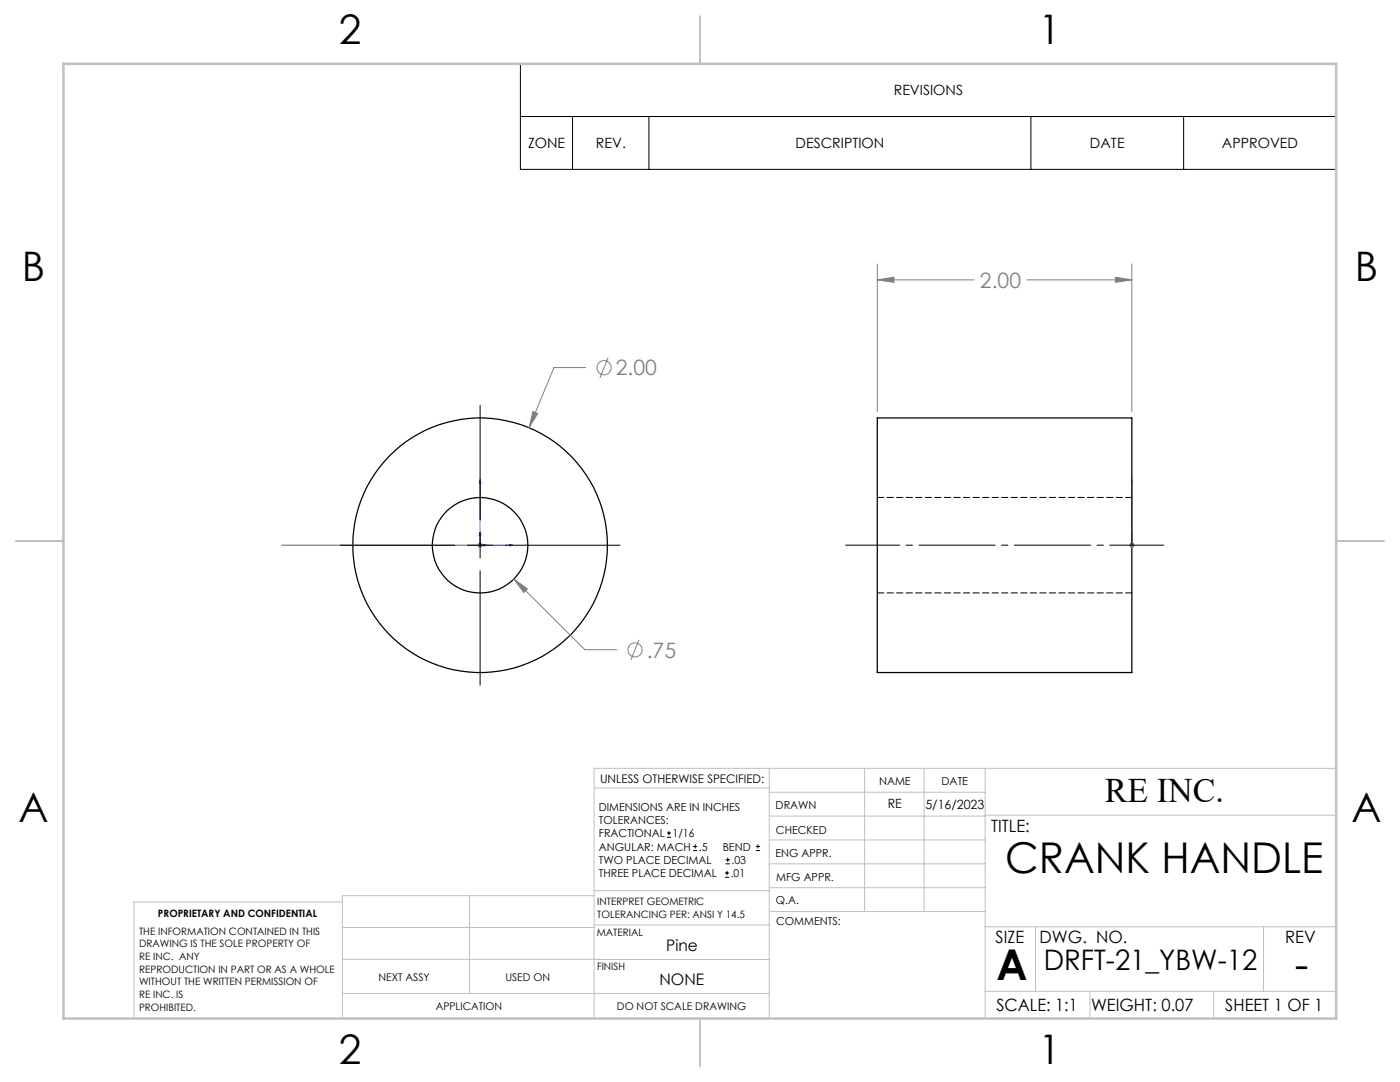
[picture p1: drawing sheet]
<svg xmlns="http://www.w3.org/2000/svg" width="279mm" height="216mm" viewBox="0 0 279 216" stroke-linecap="round" stroke-linejoin="round" font-family="sans-serif">
<g fill="none" stroke="#000" stroke-width=".25">
<path d="M175.1 83.4h50.8v50.8h-50.8z"/>
<circle cx="95.8" cy="108.8" r="9.5"/>
<circle cx="95.8" cy="108.8" r="25.4"/>
</g>
<path d="M225.9 99.3h-50.8M175.1 118.3h50.8" fill="none" stroke="#000" stroke-width=".2" stroke-dasharray="1.3 .6"/>
<g fill="none" stroke="#808080" stroke-width=".2">
<path d="M175.1 55.8l3.3-.5v1zM175.1 52.7v29.4M175.1 55.8h19.3M204.9 55.8h21M222.6 55.3l3.3 .5-3.3 .5zM225.9 52.7v29.4M116.9 73.3h-6.3l-5 12M121.4 71.4l-1.7 4M106.4 82.1l.9 .4-1.7 2.8zM95.3 108.8h1M95.5 108.4l.7 .7M95.8 108.3v1"/>
<path d="M96.2 108.4l-.7 .7M102.6 115.5l2.7 2-.8 .7zM102.6 115.5l14.1 14.1h6.4M225.4 108.8h1M225.5 108.4l.8 .7M225.9 108.3v1M226.3 108.4l-.8 .7M127.5 127.7l-1.6 4"/>
<circle cx="120.5" cy="73.4" r="1.41"/>
<circle cx="126.7" cy="129.7" r="1.4"/>
</g>
<g fill="none" stroke="#000" stroke-width=".2">
<path d="M103.9 12.7h162.8v21.1h-162.8zM103.9 23.2h162.8M114.3 23.2v10.6M129.5 23.2v10.6M205.7 23.2v10.6M236.2 23.2v10.6M95.8 80.9v22.8M67.9 108.8h22.8M93.3 108.8h5.1M95.8 106.3v5M95.8 113.9v22.8M100.9 108.8h22.9"/>
<path d="M133.1 167.1h.8M133.1 166.2h.8M133.5 165.8v.9M138.3 169.7h.8M138.3 168.9h.8M138.7 168.5v.8M144.7 175h.8M144.7 174.2h.8M144.8 172.4h.9M144.8 171.6h.9M145.1 173.8v.8M145.2 171.1v.9"/>
<path d="M150.8 169.7h.9M150.8 168.9h.9M151.3 168.5v.8"/>
</g>
<path d="M95.8 95.7l.2 .7h-.4zM95.8 95.7v13.1h6.5M225.9 95.7v.7v-.7M225.9 95.7v13.1M95.8 106.2l.2 .7h-.4zM96.5 108.7l.6 .1-.6 .2zM101.7 108.7l.6 .1-.6 .2zM225.9 108.8h.1M225.9 108.7v.3zM225.9 106.2v.7v-.7" fill="none" stroke="#00f" stroke-width=".2"/>
<g fill="none" stroke="#c0c0c0" stroke-width=".2">
<path d="M118.6 157.2h34.9M153.5 153.3v49.9M153.5 158.1h43.1M172.5 153.3v28.6M184.4 153.3v28.6M196.6 153.3v49.9M266.7 153.3h-148.1v49.9M68.3 180h-41.6v23.2M93.7 178.7v19.5M118.6 178.7h-50.3v24.5M118.6 177.7h35M153.5 167.6h43.1"/>
<path d="M153.5 162.8h43.1M153.5 172.4h43.1M153.5 177.1h43.1M196.6 162.7h70.1M68.3 198.2h85.2M68.3 191.4l85.2 .1M68.3 185.1h50.3M118.6 184.6h35M153.6 181.9h43M196.6 197.8h70.1M196.6 184.9h70.1M206.7 184.9v12.9"/>
<path d="M217.5 197.8v5.4M242.2 197.8v5.4M252.2 184.9v12.9"/>
</g>
<path d="M139.7 3.2v9.5M3.1 107.9h9.6M266.7 107.9h9.5M139.7 203.2v9.6" fill="none" stroke="#c0c0c0" stroke-width=".25"/>
<path d="M12.7 12.7h254v190.5h-254z" fill="none" stroke="#c0c0c0" stroke-width=".5"/>
<path d="M168.8 108.8h63.5" fill="none" stroke="#000" stroke-width=".2" stroke-dasharray="15.2 1.3 1.3 1.3" stroke-dashoffset="4.4"/>
<path d="M56.2 108.8h39.6" fill="none" stroke="#808080" stroke-width=".25"/>
<g fill="#00f">
<path d="M101.7 108.7l.6 .1-.6 .2zM95.8 95.7l.2 .7h-.4z"/>
<path d="M96.5 108.7l.6 .1-.6 .2zM95.8 106.2l.2 .7h-.4zM225.9 108.7v.3zM225.9 95.7v.7zM225.9 108.7v.3zM225.9 106.2v.7z"/>
</g>
<path d="M106.4 82.1l-.8 3.2 1.7-2.8zM102.6 115.5l1.9 2.7 .8-.7zM222.6 55.3l3.3 .5-3.3 .5zM175.1 55.8l3.3-.5v1z" fill="#808080"/>
<g font-size="8.5">
<text x="200.6" y="174.2">CRANK HANDLE</text>
<text x="198.9" y="195.5">A</text>
<text x="258.4" y="195.4">-</text>
</g>
<g font-size="8.1">
<text x="67.6" y="8.9">2</text>
<text x="207.3" y="8.9">1</text>
<text x="4.4" y="56.1">B</text>
<text x="270.4" y="56.1">B</text>
<text x="3.7" y="164.1">A</text>
<text x="269.7" y="164.1">A</text>
<text x="67.6" y="212.4">2</text>
<text x="207.3" y="212.4">1</text>
</g>
<text font-size="6.9" x="220.5" y="160.1">RE INC.</text>
<text font-size="5.6" x="208.3" y="193.5">DRFT-21_YBW-12</text>
<g font-size="4.2" fill="#808080">
<text x="195.6" y="57.4">2.00</text>
<text x="122.9" y="74.9">2.00</text>
<text x="129.1" y="131.2">.75</text>
</g>
<g font-size="3.4">
<text x="197.8" y="166">TITLE:</text>
<text x="198.7" y="188.1">SIZE</text>
<text x="207.5" y="188.1">DWG. NO.</text>
<text x="256.5" y="188.2">REV</text>
<text x="198.8" y="201.7">SCALE: 1:1</text>
<text x="217.7" y="201.8">WEIGHT: 0.07</text>
<text x="244.5" y="201.7">SHEET 1 OF 1</text>
</g>
<g font-size="3.2">
<text x="133" y="189.8">Pine</text>
<text x="131.6" y="196.6">NONE</text>
</g>
<g font-size="2.8">
<text x="178.4" y="19">REVISIONS</text>
<text x="105.4" y="29.6">ZONE</text>
<text x="118.9" y="29.6">REV.</text>
<text x="158.8" y="29.6">DESCRIPTION</text>
<text x="217.5" y="29.6">DATE</text>
<text x="243.9" y="29.6">APPROVED</text>
</g>
<g font-size="2.5">
<text x="177.2" y="161.3">RE</text>
<text x="184.7" y="161.4">5/16/2023</text>
</g>
<text font-size="2.4" x="119.8" y="156.2">UNLESS OTHERWISE SPECIFIED:</text>
<g font-size="2.2">
<text x="119.5" y="161.8">DIMENSIONS ARE IN INCHES</text>
<text x="154.8" y="161.4">DRAWN</text>
<text x="175.4" y="156.6">NAME</text>
<text x="187.9" y="156.7">DATE</text>
<text x="119.5" y="164.4">TOLERANCES:</text>
<text x="119.5" y="167.1">FRACTIONAL</text>
<text x="134.2" y="167.1">1/16</text>
<text x="154.9" y="166.3">CHECKED</text>
<text x="119.5" y="172.4">TWO PLACE DECIMAL</text>
<text x="119.5" y="169.7">ANGULAR: MACH</text>
<text x="139.5" y="169.7">.5</text>
<text x="144.2" y="169.7">BEND</text>
<text x="146" y="172.4">.03</text>
<text x="154.8" y="171">ENG APPR.</text>
<text x="119.5" y="175">THREE PLACE DECIMAL</text>
<text x="145.8" y="175">.01</text>
<text x="154.9" y="175.7">MFG APPR.</text>
<text x="154.9" y="180.4">Q.A.</text>
<text x="154.9" y="184.6">COMMENTS:</text>
</g>
<g font-size="2.1">
<text x="75.5" y="195.7">NEXT ASSY</text>
<text x="100.9" y="195.7">USED ON</text>
<text x="86.9" y="201.5">APPLICATION</text>
<text x="123.1" y="201.6">DO NOT SCALE DRAWING</text>
</g>
<g font-size="2">
<text x="31.5" y="182.9">PROPRIETARY AND CONFIDENTIAL</text>
<text x="119.2" y="180.6">INTERPRET GEOMETRIC</text>
<text x="119.2" y="183.1">TOLERANCING PER: ANSI Y 14.5</text>
<text x="27.8" y="186.5">THE INFORMATION CONTAINED IN THIS</text>
<text x="27.8" y="189">DRAWING IS THE SOLE PROPERTY OF</text>
<text x="27.8" y="191.6">RE INC. ANY</text>
<text x="119.1" y="186.7">MATERIAL</text>
<text x="27.8" y="194.1">REPRODUCTION IN PART OR AS A WHOLE</text>
<text x="27.8" y="196.6">WITHOUT THE WRITTEN PERMISSION OF</text>
<text x="119.1" y="193.5">FINISH</text>
<text x="27.8" y="199.1">RE INC. IS</text>
<text x="27.8" y="201.7">PROHIBITED.</text>
</g>
</svg>
